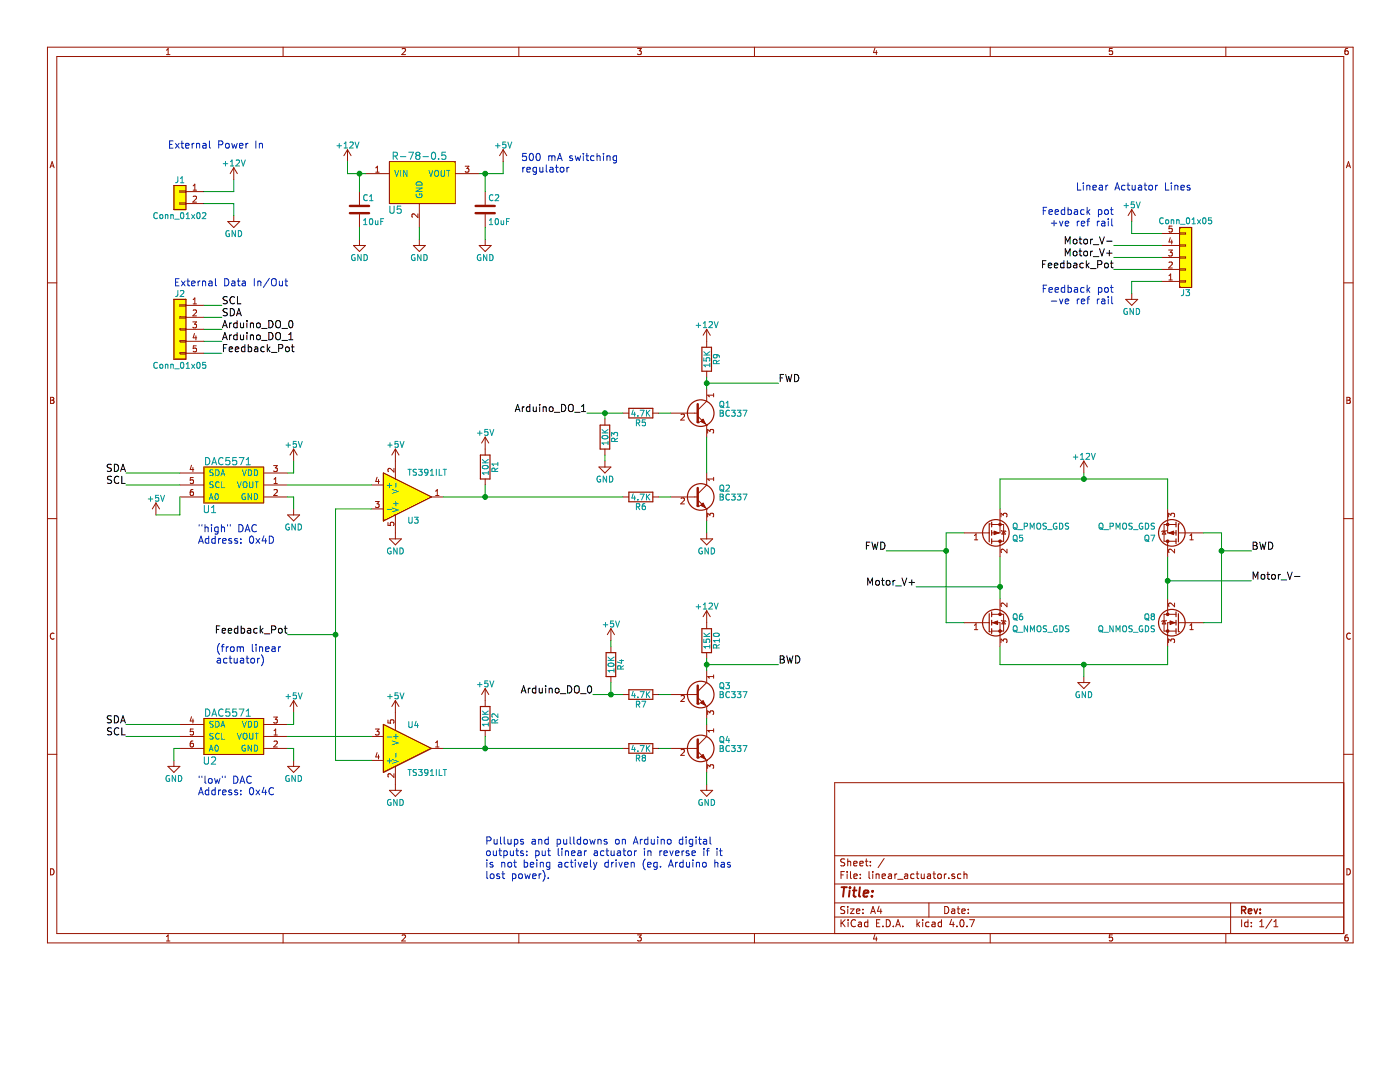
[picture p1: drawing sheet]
EESchema Schematic File Version 2
LIBS:power
LIBS:device
LIBS:transistors
LIBS:conn
LIBS:linear
LIBS:regul
LIBS:74xx
LIBS:cmos4000
LIBS:adc-dac
LIBS:memory
LIBS:xilinx
LIBS:microcontrollers
LIBS:dsp
LIBS:microchip
LIBS:analog_switches
LIBS:motorola
LIBS:texas
LIBS:intel
LIBS:audio
LIBS:interface
LIBS:digital-audio
LIBS:philips
LIBS:display
LIBS:cypress
LIBS:siliconi
LIBS:opto
LIBS:atmel
LIBS:contrib
LIBS:valves
LIBS:flight_instr
LIBS:linear_actuator-cache
EELAYER 25 0
EELAYER END
$Descr A4 11693 8268
encoding utf-8
Sheet 1 1
Title ""
Date ""
Rev ""
Comp ""
Comment1 ""
Comment2 ""
Comment3 ""
Comment4 ""
$EndDescr
$Comp
L Conn_01x02 J1
U 1 1
P 1500 1600
F 0 "J1" H 1500 1700 50  0000 C CNN
F 1 "Conn_01x02" H 1500 1400 50  0000 C CNN
F 2 "" H 1500 1600 50  0001 C CNN
F 3 "" H 1500 1600 50  0001 C CNN
	1    1500 1600
	-1   0    0    -1  
$EndComp
Text Notes 1400 1250 0    60   ~ 0
External Power In
Text Notes 1450 2400 0    60   ~ 0
External Data In/Out
$Comp
L Conn_01x05 J2
U 1 1
P 1500 2750
F 0 "J2" H 1500 3050 50  0000 C CNN
F 1 "Conn_01x05" H 1500 2450 50  0000 C CNN
F 2 "" H 1500 2750 50  0001 C CNN
F 3 "" H 1500 2750 50  0001 C CNN
	1    1500 2750
	-1   0    0    -1  
$EndComp
$Comp
L Conn_01x05 J3
U 1 1
P 9900 2150
F 0 "J3" H 9900 2450 50  0000 C CNN
F 1 "Conn_01x05" H 9900 1850 50  0000 C CNN
F 2 "" H 9900 2150 50  0001 C CNN
F 3 "" H 9900 2150 50  0001 C CNN
	1    9900 2150
	1    0    0    1   
$EndComp
Text Notes 9950 1600 2    60   ~ 0
Linear Actuator Lines
$Comp
L +12V #PWR3
U 1 1
P 1950 1500
F 0 "#PWR3" H 1950 1350 50  0001 C CNN
F 1 "+12V" H 1950 1640 50  0000 C CNN
F 2 "" H 1950 1500 50  0001 C CNN
F 3 "" H 1950 1500 50  0001 C CNN
	1    1950 1500
	1    0    0    -1  
$EndComp
$Comp
L GND #PWR4
U 1 1
P 1950 1800
F 0 "#PWR4" H 1950 1550 50  0001 C CNN
F 1 "GND" H 1950 1650 50  0000 C CNN
F 2 "" H 1950 1800 50  0001 C CNN
F 3 "" H 1950 1800 50  0001 C CNN
	1    1950 1800
	1    0    0    -1  
$EndComp
Text Label 1850 2550 0    60   ~ 0
SCL
Text Label 1850 2650 0    60   ~ 0
SDA
Text Label 1850 2750 0    60   ~ 0
Arduino_DO_0
Text Label 1850 2850 0    60   ~ 0
Arduino_DO_1
Text Label 1850 2950 0    60   ~ 0
Feedback_Pot
Text Label 9300 2250 2    60   ~ 0
Feedback_Pot
Text Label 9300 2150 2    60   ~ 0
Motor_V+
Text Label 9300 2050 2    60   ~ 0
Motor_V-
$Comp
L +5V #PWR28
U 1 1
P 9450 1850
F 0 "#PWR28" H 9450 1700 50  0001 C CNN
F 1 "+5V" H 9450 1990 50  0000 C CNN
F 2 "" H 9450 1850 50  0001 C CNN
F 3 "" H 9450 1850 50  0001 C CNN
	1    9450 1850
	-1   0    0    -1  
$EndComp
$Comp
L GND #PWR29
U 1 1
P 9450 2450
F 0 "#PWR29" H 9450 2200 50  0001 C CNN
F 1 "GND" H 9450 2300 50  0000 C CNN
F 2 "" H 9450 2450 50  0001 C CNN
F 3 "" H 9450 2450 50  0001 C CNN
	1    9450 2450
	-1   0    0    -1  
$EndComp
Text Notes 9300 1900 2    60   ~ 0
Feedback pot\n+ve ref rail
Text Notes 9300 2550 2    60   ~ 0
Feedback pot\n-ve ref rail
$Comp
L R-78-0.5 U5
U 1 1
P 3500 1450
F 0 "U5" H 3300 1150 60  0000 C CNN
F 1 "R-78-0.5" H 3500 1600 60  0000 C CNN
F 2 "" H 3500 1450 60  0001 C CNN
F 3 "" H 3500 1450 60  0001 C CNN
	1    3500 1450
	1    0    0    -1  
$EndComp
$Comp
L C C2
U 1 1
P 4050 1750
F 0 "C2" H 4075 1850 50  0000 L CNN
F 1 "10uF" H 4075 1650 50  0000 L CNN
F 2 "" H 4088 1600 50  0001 C CNN
F 3 "" H 4050 1750 50  0001 C CNN
	1    4050 1750
	1    0    0    -1  
$EndComp
$Comp
L C C1
U 1 1
P 3000 1750
F 0 "C1" H 3025 1850 50  0000 L CNN
F 1 "10uF" H 3025 1650 50  0000 L CNN
F 2 "" H 3038 1600 50  0001 C CNN
F 3 "" H 3000 1750 50  0001 C CNN
	1    3000 1750
	1    0    0    -1  
$EndComp
$Comp
L GND #PWR15
U 1 1
P 3500 2000
F 0 "#PWR15" H 3500 1750 50  0001 C CNN
F 1 "GND" H 3500 1850 50  0000 C CNN
F 2 "" H 3500 2000 50  0001 C CNN
F 3 "" H 3500 2000 50  0001 C CNN
	1    3500 2000
	1    0    0    -1  
$EndComp
$Comp
L GND #PWR16
U 1 1
P 4050 2000
F 0 "#PWR16" H 4050 1750 50  0001 C CNN
F 1 "GND" H 4050 1850 50  0000 C CNN
F 2 "" H 4050 2000 50  0001 C CNN
F 3 "" H 4050 2000 50  0001 C CNN
	1    4050 2000
	1    0    0    -1  
$EndComp
$Comp
L GND #PWR10
U 1 1
P 3000 2000
F 0 "#PWR10" H 3000 1750 50  0001 C CNN
F 1 "GND" H 3000 1850 50  0000 C CNN
F 2 "" H 3000 2000 50  0001 C CNN
F 3 "" H 3000 2000 50  0001 C CNN
	1    3000 2000
	1    0    0    -1  
$EndComp
$Comp
L +12V #PWR9
U 1 1
P 2900 1350
F 0 "#PWR9" H 2900 1200 50  0001 C CNN
F 1 "+12V" H 2900 1490 50  0000 C CNN
F 2 "" H 2900 1350 50  0001 C CNN
F 3 "" H 2900 1350 50  0001 C CNN
	1    2900 1350
	1    0    0    -1  
$EndComp
$Comp
L +5V #PWR19
U 1 1
P 4200 1350
F 0 "#PWR19" H 4200 1200 50  0001 C CNN
F 1 "+5V" H 4200 1490 50  0000 C CNN
F 2 "" H 4200 1350 50  0001 C CNN
F 3 "" H 4200 1350 50  0001 C CNN
	1    4200 1350
	1    0    0    -1  
$EndComp
Text Notes 4350 1450 0    60   ~ 0
500 mA switching\nregulator
$Comp
L DAC5571 U1
U 1 1
P 1950 4000
F 0 "U1" H 1750 3750 60  0000 C CNN
F 1 "DAC5571" H 1900 4150 60  0000 C CNN
F 2 "" H 1850 4150 60  0001 C CNN
F 3 "" H 1850 4150 60  0001 C CNN
	1    1950 4000
	1    0    0    -1  
$EndComp
$Comp
L DAC5571 U2
U 1 1
P 1950 6100
F 0 "U2" H 1750 5850 60  0000 C CNN
F 1 "DAC5571" H 1900 6250 60  0000 C CNN
F 2 "" H 1850 6250 60  0001 C CNN
F 3 "" H 1850 6250 60  0001 C CNN
	1    1950 6100
	1    0    0    -1  
$EndComp
$Comp
L TS391ILT U3
U 1 1
P 3400 4150
F 0 "U3" H 3400 4350 50  0000 L CNN
F 1 "TS391ILT" H 3400 3950 50  0000 L CNN
F 2 "" H 3400 4150 50  0001 C CNN
F 3 "" H 3400 4350 50  0001 C CNN
	1    3400 4150
	1    0    0    1   
$EndComp
$Comp
L TS391ILT U4
U 1 1
P 3400 6250
F 0 "U4" H 3400 6450 50  0000 L CNN
F 1 "TS391ILT" H 3400 6050 50  0000 L CNN
F 2 "" H 3400 6250 50  0001 C CNN
F 3 "" H 3400 6450 50  0001 C CNN
	1    3400 6250
	1    0    0    -1  
$EndComp
$Comp
L +5V #PWR7
U 1 1
P 2450 5950
F 0 "#PWR7" H 2450 5800 50  0001 C CNN
F 1 "+5V" H 2450 6090 50  0000 C CNN
F 2 "" H 2450 5950 50  0001 C CNN
F 3 "" H 2450 5950 50  0001 C CNN
	1    2450 5950
	1    0    0    -1  
$EndComp
$Comp
L +5V #PWR5
U 1 1
P 2450 3850
F 0 "#PWR5" H 2450 3700 50  0001 C CNN
F 1 "+5V" H 2450 3990 50  0000 C CNN
F 2 "" H 2450 3850 50  0001 C CNN
F 3 "" H 2450 3850 50  0001 C CNN
	1    2450 3850
	1    0    0    -1  
$EndComp
$Comp
L GND #PWR6
U 1 1
P 2450 4250
F 0 "#PWR6" H 2450 4000 50  0001 C CNN
F 1 "GND" H 2450 4100 50  0000 C CNN
F 2 "" H 2450 4250 50  0001 C CNN
F 3 "" H 2450 4250 50  0001 C CNN
	1    2450 4250
	1    0    0    -1  
$EndComp
$Comp
L GND #PWR8
U 1 1
P 2450 6350
F 0 "#PWR8" H 2450 6100 50  0001 C CNN
F 1 "GND" H 2450 6200 50  0000 C CNN
F 2 "" H 2450 6350 50  0001 C CNN
F 3 "" H 2450 6350 50  0001 C CNN
	1    2450 6350
	1    0    0    -1  
$EndComp
$Comp
L GND #PWR12
U 1 1
P 3300 4450
F 0 "#PWR12" H 3300 4200 50  0001 C CNN
F 1 "GND" H 3300 4300 50  0000 C CNN
F 2 "" H 3300 4450 50  0001 C CNN
F 3 "" H 3300 4450 50  0001 C CNN
	1    3300 4450
	1    0    0    -1  
$EndComp
$Comp
L GND #PWR14
U 1 1
P 3300 6550
F 0 "#PWR14" H 3300 6300 50  0001 C CNN
F 1 "GND" H 3300 6400 50  0000 C CNN
F 2 "" H 3300 6550 50  0001 C CNN
F 3 "" H 3300 6550 50  0001 C CNN
	1    3300 6550
	1    0    0    -1  
$EndComp
$Comp
L +5V #PWR13
U 1 1
P 3300 5950
F 0 "#PWR13" H 3300 5800 50  0001 C CNN
F 1 "+5V" H 3300 6090 50  0000 C CNN
F 2 "" H 3300 5950 50  0001 C CNN
F 3 "" H 3300 5950 50  0001 C CNN
	1    3300 5950
	1    0    0    -1  
$EndComp
$Comp
L +5V #PWR11
U 1 1
P 3300 3850
F 0 "#PWR11" H 3300 3700 50  0001 C CNN
F 1 "+5V" H 3300 3990 50  0000 C CNN
F 2 "" H 3300 3850 50  0001 C CNN
F 3 "" H 3300 3850 50  0001 C CNN
	1    3300 3850
	1    0    0    -1  
$EndComp
$Comp
L GND #PWR2
U 1 1
P 1450 6350
F 0 "#PWR2" H 1450 6100 50  0001 C CNN
F 1 "GND" H 1450 6200 50  0000 C CNN
F 2 "" H 1450 6350 50  0001 C CNN
F 3 "" H 1450 6350 50  0001 C CNN
	1    1450 6350
	1    0    0    -1  
$EndComp
Text Notes 1650 6650 0    60   ~ 0
"low" DAC\nAddress: 0x4C
$Comp
L +5V #PWR1
U 1 1
P 1300 4300
F 0 "#PWR1" H 1300 4150 50  0001 C CNN
F 1 "+5V" H 1300 4440 50  0000 C CNN
F 2 "" H 1300 4300 50  0001 C CNN
F 3 "" H 1300 4300 50  0001 C CNN
	1    1300 4300
	1    0    0    -1  
$EndComp
Text Notes 1650 4550 0    60   ~ 0
"high" DAC\nAddress: 0x4D
Text Label 1050 4050 2    60   ~ 0
SCL
Text Label 1050 3950 2    60   ~ 0
SDA
Text Label 1050 6150 2    60   ~ 0
SCL
Text Label 1050 6050 2    60   ~ 0
SDA
Text Label 2400 5300 2    60   ~ 0
Feedback_Pot
$Comp
L R R1
U 1 1
P 4050 3900
F 0 "R1" V 4130 3900 50  0000 C CNN
F 1 "10K" V 4050 3900 50  0000 C CNN
F 2 "" V 3980 3900 50  0001 C CNN
F 3 "" H 4050 3900 50  0001 C CNN
	1    4050 3900
	1    0    0    -1  
$EndComp
$Comp
L R R2
U 1 1
P 4050 6000
F 0 "R2" V 4130 6000 50  0000 C CNN
F 1 "10K" V 4050 6000 50  0000 C CNN
F 2 "" V 3980 6000 50  0001 C CNN
F 3 "" H 4050 6000 50  0001 C CNN
	1    4050 6000
	1    0    0    -1  
$EndComp
$Comp
L +5V #PWR17
U 1 1
P 4050 3750
F 0 "#PWR17" H 4050 3600 50  0001 C CNN
F 1 "+5V" H 4050 3890 50  0000 C CNN
F 2 "" H 4050 3750 50  0001 C CNN
F 3 "" H 4050 3750 50  0001 C CNN
	1    4050 3750
	1    0    0    -1  
$EndComp
$Comp
L +5V #PWR18
U 1 1
P 4050 5850
F 0 "#PWR18" H 4050 5700 50  0001 C CNN
F 1 "+5V" H 4050 5990 50  0000 C CNN
F 2 "" H 4050 5850 50  0001 C CNN
F 3 "" H 4050 5850 50  0001 C CNN
	1    4050 5850
	1    0    0    -1  
$EndComp
$Comp
L BC337 Q2
U 1 1
P 5800 4150
F 0 "Q2" H 6000 4225 50  0000 L CNN
F 1 "BC337" H 6000 4150 50  0000 L CNN
F 2 "TO_SOT_Packages_THT:TO-92_Molded_Narrow" H 6000 4075 50  0001 L CIN
F 3 "" H 5800 4150 50  0001 L CNN
	1    5800 4150
	1    0    0    -1  
$EndComp
$Comp
L BC337 Q4
U 1 1
P 5800 6250
F 0 "Q4" H 6000 6325 50  0000 L CNN
F 1 "BC337" H 6000 6250 50  0000 L CNN
F 2 "TO_SOT_Packages_THT:TO-92_Molded_Narrow" H 6000 6175 50  0001 L CIN
F 3 "" H 5800 6250 50  0001 L CNN
	1    5800 6250
	1    0    0    -1  
$EndComp
$Comp
L BC337 Q1
U 1 1
P 5800 3450
F 0 "Q1" H 6000 3525 50  0000 L CNN
F 1 "BC337" H 6000 3450 50  0000 L CNN
F 2 "TO_SOT_Packages_THT:TO-92_Molded_Narrow" H 6000 3375 50  0001 L CIN
F 3 "" H 5800 3450 50  0001 L CNN
	1    5800 3450
	1    0    0    -1  
$EndComp
$Comp
L BC337 Q3
U 1 1
P 5800 5800
F 0 "Q3" H 6000 5875 50  0000 L CNN
F 1 "BC337" H 6000 5800 50  0000 L CNN
F 2 "TO_SOT_Packages_THT:TO-92_Molded_Narrow" H 6000 5725 50  0001 L CIN
F 3 "" H 5800 5800 50  0001 L CNN
	1    5800 5800
	1    0    0    -1  
$EndComp
$Comp
L GND #PWR23
U 1 1
P 5900 4450
F 0 "#PWR23" H 5900 4200 50  0001 C CNN
F 1 "GND" H 5900 4300 50  0000 C CNN
F 2 "" H 5900 4450 50  0001 C CNN
F 3 "" H 5900 4450 50  0001 C CNN
	1    5900 4450
	1    0    0    -1  
$EndComp
$Comp
L GND #PWR25
U 1 1
P 5900 6550
F 0 "#PWR25" H 5900 6300 50  0001 C CNN
F 1 "GND" H 5900 6400 50  0000 C CNN
F 2 "" H 5900 6550 50  0001 C CNN
F 3 "" H 5900 6550 50  0001 C CNN
	1    5900 6550
	1    0    0    -1  
$EndComp
$Comp
L R R8
U 1 1
P 5350 6250
F 0 "R8" V 5430 6250 50  0000 C CNN
F 1 "4.7K" V 5350 6250 50  0000 C CNN
F 2 "" V 5280 6250 50  0001 C CNN
F 3 "" H 5350 6250 50  0001 C CNN
	1    5350 6250
	0    1    1    0   
$EndComp
$Comp
L R R7
U 1 1
P 5350 5800
F 0 "R7" V 5430 5800 50  0000 C CNN
F 1 "4.7K" V 5350 5800 50  0000 C CNN
F 2 "" V 5280 5800 50  0001 C CNN
F 3 "" H 5350 5800 50  0001 C CNN
	1    5350 5800
	0    1    1    0   
$EndComp
$Comp
L R R6
U 1 1
P 5350 4150
F 0 "R6" V 5430 4150 50  0000 C CNN
F 1 "4.7K" V 5350 4150 50  0000 C CNN
F 2 "" V 5280 4150 50  0001 C CNN
F 3 "" H 5350 4150 50  0001 C CNN
	1    5350 4150
	0    1    1    0   
$EndComp
$Comp
L R R5
U 1 1
P 5350 3450
F 0 "R5" V 5430 3450 50  0000 C CNN
F 1 "4.7K" V 5350 3450 50  0000 C CNN
F 2 "" V 5280 3450 50  0001 C CNN
F 3 "" H 5350 3450 50  0001 C CNN
	1    5350 3450
	0    1    1    0   
$EndComp
Text Label 4900 3450 2    60   ~ 0
Arduino_DO_1
Text Label 4950 5800 2    60   ~ 0
Arduino_DO_0
$Comp
L Q_PMOS_GDS Q5
U 1 1
P 8250 4450
F 0 "Q5" H 8450 4500 50  0000 L CNN
F 1 "Q_PMOS_GDS" H 8450 4400 50  0000 L CNN
F 2 "" H 8450 4550 50  0001 C CNN
F 3 "" H 8250 4450 50  0001 C CNN
	1    8250 4450
	1    0    0    1   
$EndComp
$Comp
L Q_PMOS_GDS Q7
U 1 1
P 9850 4450
F 0 "Q7" H 10050 4500 50  0000 L CNN
F 1 "Q_PMOS_GDS" H 10050 4400 50  0000 L CNN
F 2 "" H 10050 4550 50  0001 C CNN
F 3 "" H 9850 4450 50  0001 C CNN
	1    9850 4450
	-1   0    0    1   
$EndComp
$Comp
L Q_NMOS_GDS Q6
U 1 1
P 8250 5200
F 0 "Q6" H 8450 5250 50  0000 L CNN
F 1 "Q_NMOS_GDS" H 8450 5150 50  0000 L CNN
F 2 "" H 8450 5300 50  0001 C CNN
F 3 "" H 8250 5200 50  0001 C CNN
	1    8250 5200
	1    0    0    -1  
$EndComp
$Comp
L Q_NMOS_GDS Q8
U 1 1
P 9850 5200
F 0 "Q8" H 10050 5250 50  0000 L CNN
F 1 "Q_NMOS_GDS" H 10050 5150 50  0000 L CNN
F 2 "" H 10050 5300 50  0001 C CNN
F 3 "" H 9850 5200 50  0001 C CNN
	1    9850 5200
	-1   0    0    -1  
$EndComp
$Comp
L GND #PWR27
U 1 1
P 9050 5650
F 0 "#PWR27" H 9050 5400 50  0001 C CNN
F 1 "GND" H 9050 5500 50  0000 C CNN
F 2 "" H 9050 5650 50  0001 C CNN
F 3 "" H 9050 5650 50  0001 C CNN
	1    9050 5650
	1    0    0    -1  
$EndComp
$Comp
L +12V #PWR26
U 1 1
P 9050 3950
F 0 "#PWR26" H 9050 3800 50  0001 C CNN
F 1 "+12V" H 9050 4090 50  0000 C CNN
F 2 "" H 9050 3950 50  0001 C CNN
F 3 "" H 9050 3950 50  0001 C CNN
	1    9050 3950
	1    0    0    -1  
$EndComp
$Comp
L R R9
U 1 1
P 5900 3000
F 0 "R9" V 5980 3000 50  0000 C CNN
F 1 "15K" V 5900 3000 50  0000 C CNN
F 2 "" V 5830 3000 50  0001 C CNN
F 3 "" H 5900 3000 50  0001 C CNN
	1    5900 3000
	1    0    0    -1  
$EndComp
$Comp
L R R10
U 1 1
P 5900 5350
F 0 "R10" V 5980 5350 50  0000 C CNN
F 1 "15K" V 5900 5350 50  0000 C CNN
F 2 "" V 5830 5350 50  0001 C CNN
F 3 "" H 5900 5350 50  0001 C CNN
	1    5900 5350
	1    0    0    -1  
$EndComp
Text Label 10450 4850 0    60   ~ 0
Motor_V-
Text Label 7650 4900 2    60   ~ 0
Motor_V+
Text Label 6500 3200 0    60   ~ 0
FWD
Text Label 6500 5550 0    60   ~ 0
BWD
Text Label 7400 4600 2    60   ~ 0
FWD
Text Label 10450 4600 0    60   ~ 0
BWD
$Comp
L R R4
U 1 1
P 5100 5550
F 0 "R4" V 5180 5550 50  0000 C CNN
F 1 "10K" V 5100 5550 50  0000 C CNN
F 2 "" V 5030 5550 50  0001 C CNN
F 3 "" H 5100 5550 50  0001 C CNN
	1    5100 5550
	1    0    0    -1  
$EndComp
$Comp
L R R3
U 1 1
P 5050 3650
F 0 "R3" V 5130 3650 50  0000 C CNN
F 1 "10K" V 5050 3650 50  0000 C CNN
F 2 "" V 4980 3650 50  0001 C CNN
F 3 "" H 5050 3650 50  0001 C CNN
	1    5050 3650
	1    0    0    -1  
$EndComp
$Comp
L +5V #PWR21
U 1 1
P 5100 5350
F 0 "#PWR21" H 5100 5200 50  0001 C CNN
F 1 "+5V" H 5100 5490 50  0000 C CNN
F 2 "" H 5100 5350 50  0001 C CNN
F 3 "" H 5100 5350 50  0001 C CNN
	1    5100 5350
	1    0    0    -1  
$EndComp
$Comp
L GND #PWR20
U 1 1
P 5050 3850
F 0 "#PWR20" H 5050 3600 50  0001 C CNN
F 1 "GND" H 5050 3700 50  0000 C CNN
F 2 "" H 5050 3850 50  0001 C CNN
F 3 "" H 5050 3850 50  0001 C CNN
	1    5050 3850
	1    0    0    -1  
$EndComp
Text Notes 4050 7350 0    60   ~ 0
Pullups and pulldowns on Arduino digital\noutputs: put linear actuator in reverse if it\nis not being actively driven (eg. Arduino has\nlost power).
Text Notes 1800 5550 0    60   ~ 0
(from linear\nactuator)
$Comp
L +12V #PWR?
U 1 1
P 5900 2850
F 0 "#PWR?" H 5900 2700 50  0001 C CNN
F 1 "+12V" H 5900 2990 50  0000 C CNN
F 2 "" H 5900 2850 50  0001 C CNN
F 3 "" H 5900 2850 50  0001 C CNN
	1    5900 2850
	1    0    0    -1  
$EndComp
$Comp
L +12V #PWR?
U 1 1
P 5900 5200
F 0 "#PWR?" H 5900 5050 50  0001 C CNN
F 1 "+12V" H 5900 5340 50  0000 C CNN
F 2 "" H 5900 5200 50  0001 C CNN
F 3 "" H 5900 5200 50  0001 C CNN
	1    5900 5200
	1    0    0    -1  
$EndComp
Wire Wire Line
	1950 1800 1950 1700
Wire Wire Line
	1950 1700 1700 1700
Wire Wire Line
	1700 1600 1950 1600
Wire Wire Line
	1950 1600 1950 1500
Wire Wire Line
	1850 2550 1700 2550
Wire Wire Line
	1850 2650 1700 2650
Wire Wire Line
	1850 2750 1700 2750
Wire Wire Line
	1850 2850 1700 2850
Wire Wire Line
	1850 2950 1700 2950
Wire Wire Line
	9450 2450 9450 2350
Wire Wire Line
	9450 2350 9700 2350
Wire Wire Line
	9450 1850 9450 1950
Wire Wire Line
	9450 1950 9700 1950
Wire Wire Line
	9700 2050 9300 2050
Wire Wire Line
	9700 2150 9300 2150
Wire Wire Line
	9700 2250 9300 2250
Wire Wire Line
	4200 1450 4200 1350
Wire Wire Line
	4000 1450 4200 1450
Wire Wire Line
	4050 1600 4050 1450
Connection ~ 4050 1450
Wire Wire Line
	2900 1350 2900 1450
Wire Wire Line
	2900 1450 3050 1450
Wire Wire Line
	3000 1600 3000 1450
Connection ~ 3000 1450
Wire Wire Line
	3000 1900 3000 2000
Wire Wire Line
	4050 1900 4050 2000
Wire Wire Line
	3500 1900 3500 2000
Wire Wire Line
	2400 4050 3100 4050
Wire Wire Line
	2450 3850 2450 3950
Wire Wire Line
	2450 3950 2400 3950
Wire Wire Line
	2450 5950 2450 6050
Wire Wire Line
	2450 6050 2400 6050
Wire Wire Line
	2450 4250 2450 4150
Wire Wire Line
	2450 4150 2400 4150
Wire Wire Line
	2450 6350 2450 6250
Wire Wire Line
	2450 6250 2400 6250
Wire Wire Line
	2400 6150 3100 6150
Wire Wire Line
	1450 6350 1450 6250
Wire Wire Line
	1450 6250 1500 6250
Wire Wire Line
	1300 4300 1500 4300
Wire Wire Line
	1500 4300 1500 4150
Wire Wire Line
	1050 3950 1500 3950
Wire Wire Line
	1050 4050 1500 4050
Wire Wire Line
	1050 6050 1500 6050
Wire Wire Line
	1050 6150 1500 6150
Wire Wire Line
	3100 4250 2800 4250
Wire Wire Line
	2800 6350 3100 6350
Wire Wire Line
	2400 5300 2800 5300
Wire Wire Line
	3700 4150 5200 4150
Wire Wire Line
	4050 4050 4050 4150
Wire Wire Line
	3700 6250 5200 6250
Wire Wire Line
	4050 6250 4050 6150
Wire Wire Line
	5900 6000 5900 6050
Wire Wire Line
	5900 3150 5900 3250
Wire Wire Line
	5900 4350 5900 4450
Wire Wire Line
	5900 6450 5900 6550
Wire Wire Line
	5500 5800 5600 5800
Wire Wire Line
	5500 6250 5600 6250
Wire Wire Line
	5500 3450 5600 3450
Wire Wire Line
	5500 4150 5600 4150
Connection ~ 4050 4150
Connection ~ 4050 6250
Wire Wire Line
	8350 4650 8350 5000
Wire Wire Line
	8350 5400 8350 5550
Wire Wire Line
	8350 5550 9750 5550
Wire Wire Line
	9750 5550 9750 5400
Wire Wire Line
	9050 5650 9050 5550
Connection ~ 9050 5550
Wire Wire Line
	9050 3950 9050 4000
Connection ~ 9050 4000
Wire Wire Line
	7900 5200 8050 5200
Wire Wire Line
	10050 4450 10200 4450
Wire Wire Line
	10200 5200 10050 5200
Wire Wire Line
	9750 4650 9750 5000
Wire Wire Line
	7400 4600 7900 4600
Connection ~ 7900 4600
Wire Wire Line
	10450 4600 10200 4600
Connection ~ 10200 4600
Wire Wire Line
	10450 4850 9750 4850
Connection ~ 9750 4850
Wire Wire Line
	7650 4900 8350 4900
Connection ~ 8350 4900
Wire Wire Line
	4950 5800 5200 5800
Wire Wire Line
	5100 5350 5100 5400
Wire Wire Line
	5100 5700 5100 5800
Connection ~ 5100 5800
Wire Wire Line
	5050 3850 5050 3800
Wire Wire Line
	5900 3650 5900 3950
Wire Wire Line
	4900 3450 5200 3450
Wire Wire Line
	5050 3500 5050 3450
Connection ~ 5050 3450
Wire Wire Line
	7900 4450 7900 5200
Wire Wire Line
	7900 4450 8050 4450
Wire Wire Line
	8350 4250 8350 4000
Wire Wire Line
	8350 4000 9750 4000
Wire Wire Line
	9750 4000 9750 4250
Wire Wire Line
	10200 4450 10200 5200
Wire Wire Line
	5900 5500 5900 5600
Wire Wire Line
	6500 5550 5900 5550
Connection ~ 5900 5550
Wire Wire Line
	6500 3200 5900 3200
Connection ~ 5900 3200
Wire Wire Line
	2800 4250 2800 6350
Connection ~ 2800 5300
$EndSCHEMATC
